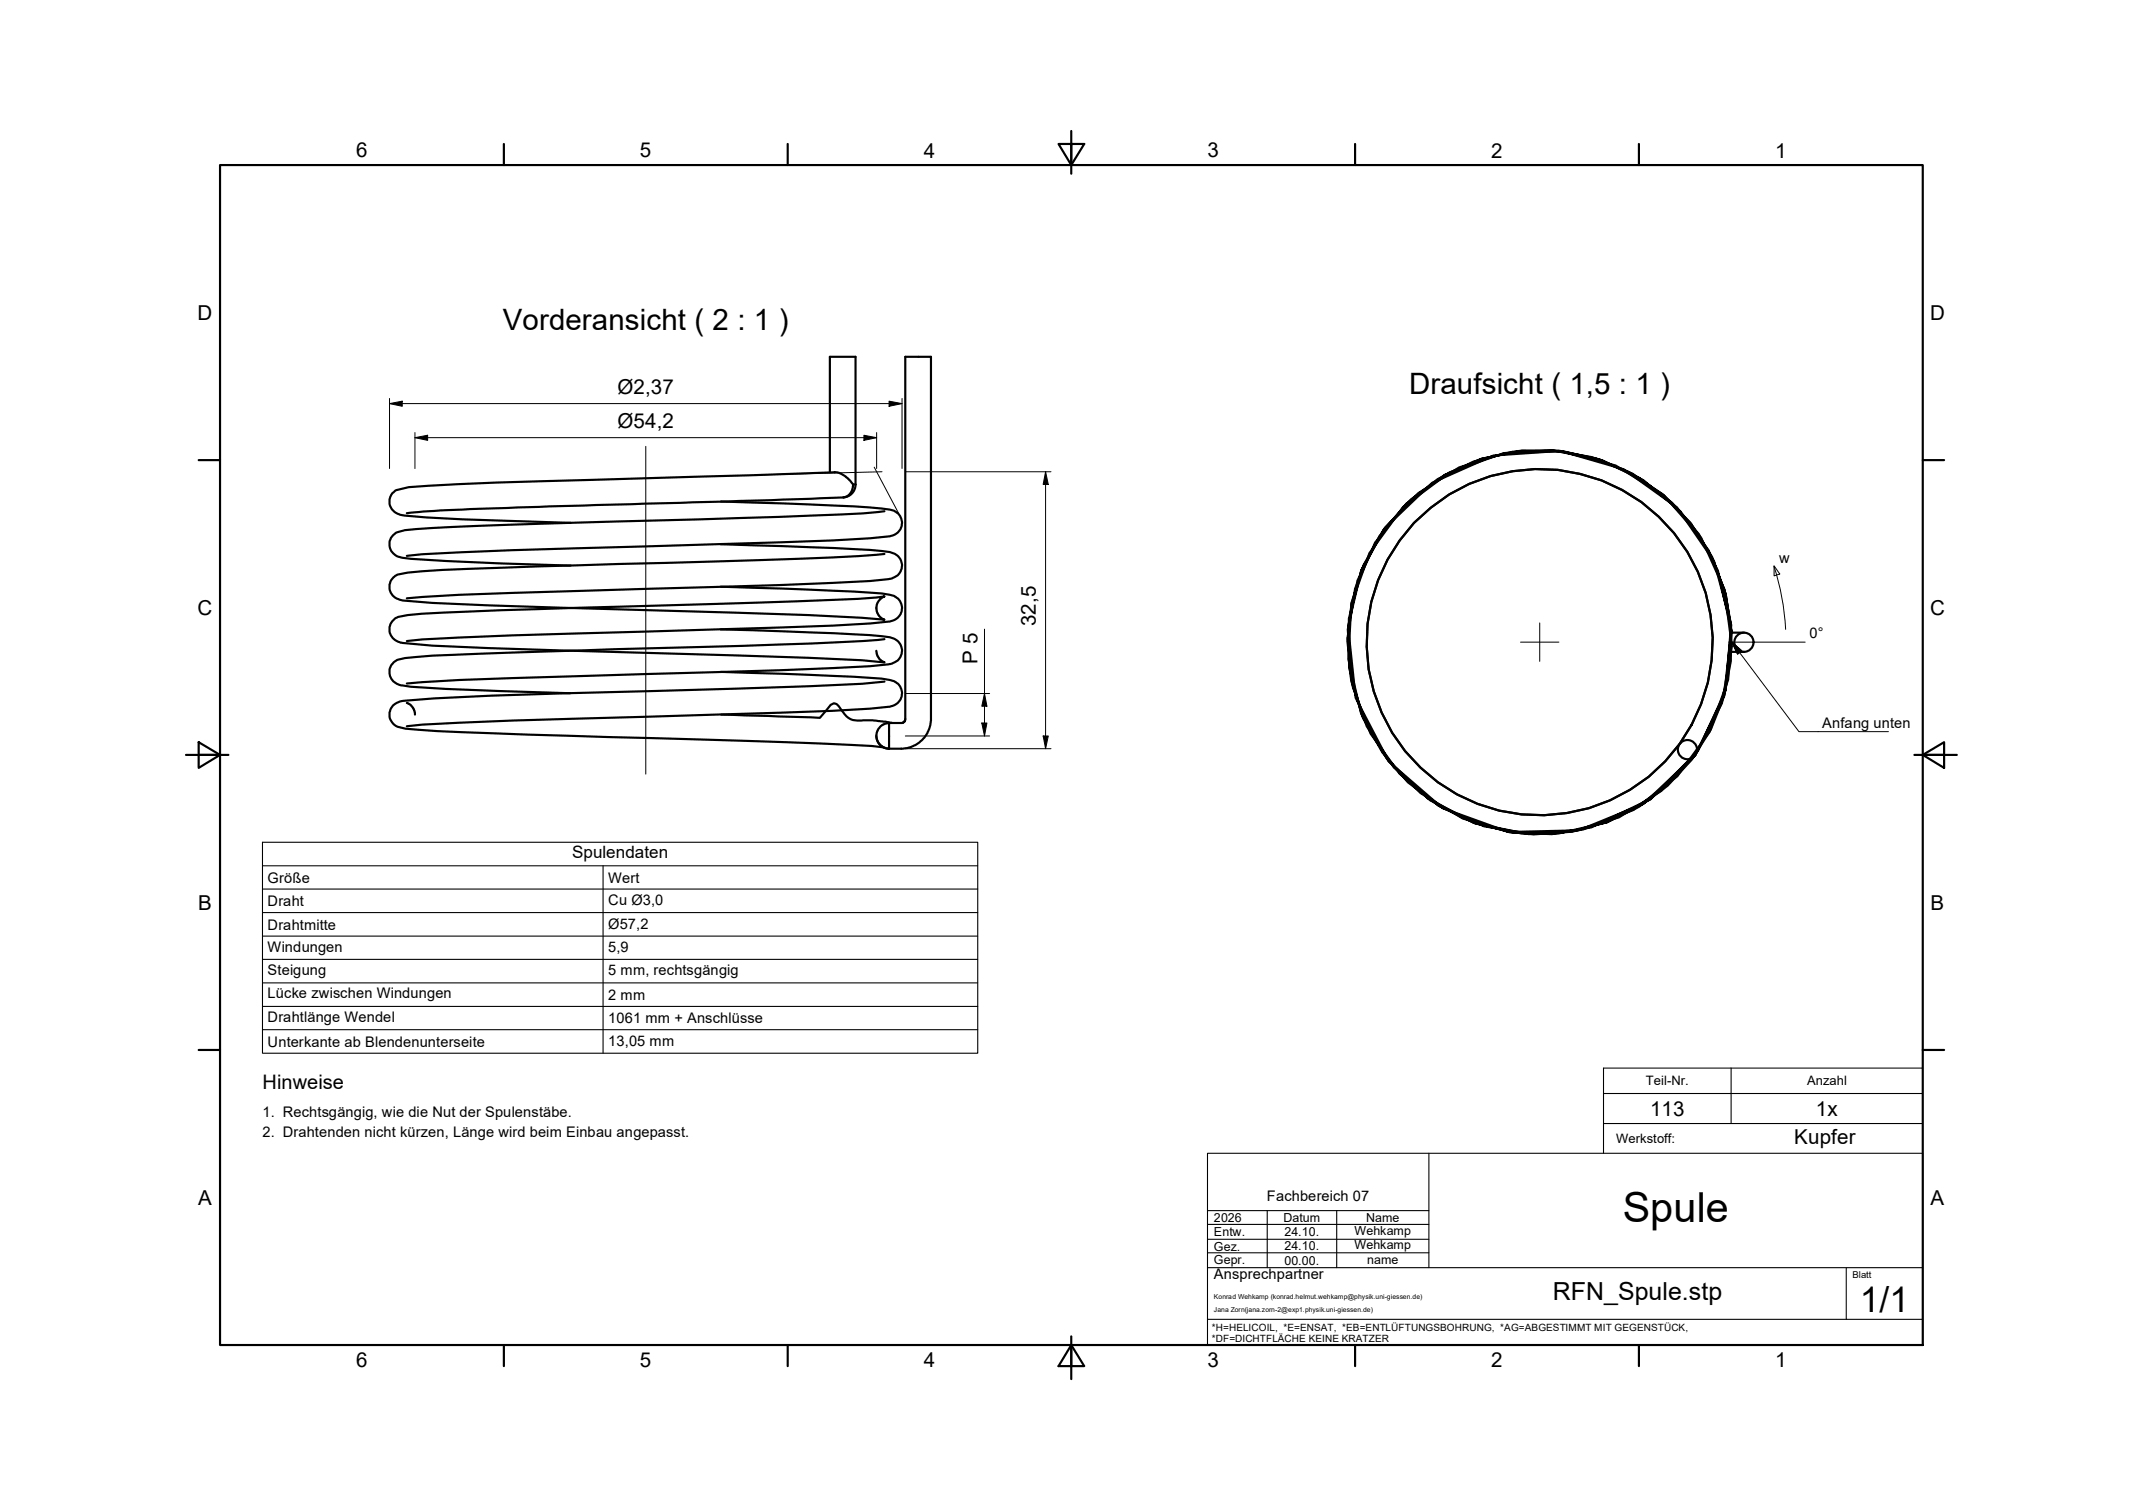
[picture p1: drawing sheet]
<svg xmlns="http://www.w3.org/2000/svg" width="503mm" height="355mm" viewBox="0 0 503 355" stroke-linecap="round" stroke-linejoin="round" font-family="sans-serif">
<!-- layer: BEMASSUNG -->
<path d="M91.5 94.8l3-.6v1.2zM208.9 94.2l3 .6-3 .6zM97.5 102.8l3-.6v1.2zM202.9 102.2l3 .6-3 .6zM245.6 110.8l.7 2.9h-1.3zM406.8 150.8l2.3 2-.9 .8zM230.6 169.8h1.2l-.5 3zM231.3 162.8l.5 3h-1.2zM245 172.8h1.3l-.7 3z" fill="#000"/>
<g fill="none" stroke="#000" stroke-width=".23">
<path d="M91.5 94.8l3-.6v1.2zM91.5 94.8h120.4M91.5 93.6v16.4M208.9 94.2l3 .6-3 .6zM211.9 93.6v16.4M97.5 102.8l3-.6v1.2zM97.5 102.8h108.4M97.5 101.6v8.4M202.9 102.2l3 .6-3 .6zM205.4 109.7l5.7 10.8M205.9 101.6v8.4M207.2 110.8l-30 .7"/>
<path d="M212.7 110.8h34.2M245.6 110.8l.7 2.9h-1.3zM245.6 110.8v65M416.7 132.9a57.9 57.9 0 0 1 2.8 14.9M416.8 132.9l1.3 1.9-1.3 .4zM231.3 147.7v25.1M406.8 150.8l1.4 2.8 .9-.8-2.3-2 15.8 21h21M406.8 150.8l2.3 2-.9 .8zM212.7 172.8h19.8M212.7 162.8h19.8M212.7 175.8h34.2M230.6 169.8h1.2l-.5 3z"/>
<path d="M231.3 162.8l.5 3h-1.2zM245 172.8h1.3l-.7 3z"/>
</g>
<!-- layer: MITTELLINIE -->
<path d="M151.7 104.8v77M357.2 150.8h9M361.7 146.3v9M406.1 150.8h18" fill="none" stroke="#000" stroke-width=".23"/>
<!-- layer: RAHMEN -->
<g fill="none" stroke="#000" stroke-width=".51">
<path d="M51.7 38.8h400v277h-400zM118.4 33.8v5M185 33.8v5M248.7 33.8h6l-3 5zM251.7 30.8v10M318.3 33.8v5M385 33.8v5M46.7 108h5M451.7 108h5M43.7 177.2h10M46.7 174.3l5 2.9-5 3.1zM449.7 177.2h10"/>
<path d="M451.7 177.2l5-2.9v6zM46.7 246.5h5M451.7 246.5h5M118.4 315.8v5M185 315.8v5M251.7 315.8l3 5h-6zM251.7 313.8v10M318.3 315.8v5M385 315.8v5"/>
</g>
<!-- layer: SCHRIFTFELD -->
<g fill="none" stroke="#000" stroke-width=".25">
<path d="M61.7 197.8h168v49.5h-168zM61.7 208.7h168M61.7 214.3h168M61.7 219.8h168M61.7 203.3h168M141.7 203.3v44M61.7 236.3h168M61.7 230.8h168M61.7 225.3h168M61.7 241.8h168M376.7 256.8h75M406.7 250.8v13"/>
<path d="M451.7 250.8h-75v20M283.7 270.8h168v45h-168zM335.7 270.8v26.8M376.7 263.8h75M283.7 297.6h168M283.7 294.2h52M283.7 291h52M283.7 287.5h52M283.7 284.2h52M297.7 284.2v13.4M314 284.2v13.4M433.7 297.6v12.2"/>
<path d="M283.7 309.8h168"/>
</g>
<!-- layer: SICHTKANTE -->
<g fill="none" stroke="#000" stroke-width=".51">
<path d="M169.4 117.8l26.5 .9a87 87 0 0 1 14.1 1.2 3.1 3.1 0 0 1 1.8 3.5 3.1 3.1 0 0 1-3 2.5l-4.4 .5a2228 2228 0 0 1-69 2.3 617.4 617.4 0 0 0-39.8 1.8M194.9 110.9v-27.1h6.1v29.9M200.4 113.7h.6M201 113.8a3 3 0 0 1-2.9 3M95.6 120.5a684.4 684.4 0 0 1 41.6-1.8l61-1.9 1.1-.4 .7-.8 .3-.8a2.03 2.03 0 0 0-1.1-2.4l-1.5-1.1-1.5-.5-19.7 .8-37.3 1.1a887.9 887.9 0 0 0-43.2 1.7l-2.9 .7a3.1 3.1 0 0 0-1.6 3.2 3.1 3.1 0 0 0 2.5 2.6l6.2 .6 8.5 .4 25.3 .9M169.3 127.8l26.5 .9a119.4 119.4 0 0 1 13.2 .9l.9 .3a3.1 3.1 0 0 1 2 3.4 3.1 3.1 0 0 1-2.9 2.6l-4.6 .5a1604.6 1604.6 0 0 1-52.6 1.9 1787.1 1787.1 0 0 0-52.6 1.9l-3.6 .3M169.3 137.8l26.5 .9a119.4 119.4 0 0 1 13.2 1l1 .2a3.1 3.1 0 0 1 1.8 3.5 3.1 3.1 0 0 1-3 2.5l-4.4 .5a2228.2 2228.2 0 0 1-69 2.3 617.4 617.4 0 0 0-39.8 1.8M207.8 120a436 436 0 0 1-33.7 1.6l-9.6 .3a2181.7 2181.7 0 0 0-66.8 2.3 14.9 14.9 0 0 0-4.6 .9 3.2 3.2 0 0 0-1.5 3.4 3.2 3.2 0 0 0 2.9 2.5 526.5 526.5 0 0 0 39.5 1.8M207.8 130.1a630.4 630.4 0 0 1-40.2 1.7 2387.2 2387.2 0 0 0-68.5 2.3l-3.3 .4-2.3 .4a3.1 3.1 0 0 0-2 3.4 3.1 3.1 0 0 0 2.9 2.6l7.1 .7 30.9 1.1a2949.9 2949.9 0 0 1 70.1 2.4l5.3 .4-.7-.3-.8-.8-.4-.9v-1a3 3 0 0 1 1.9-2.5l-1.9 .3a2941.2 2941.2 0 0 1-79.6 2.7l-27.2 1.1-3.3 .3-2.3 .5a3.2 3.2 0 0 0-2 3.4 3.2 3.2 0 0 0 3.1 2.7l6.9 .6 13.2 .6 75.3 2.3 12.5 .5 5.3 .5-1.2-.8-.6-1-.1-.9M169.3 147.8l26.5 .9a119.4 119.4 0 0 1 13.2 .9l1 .3a3.1 3.1 0 0 1 1.9 3.4 3.1 3.1 0 0 1-2.9 2.6l-4.6 .5a1604.7 1604.7 0 0 1-52.6 1.9 1787.1 1787.1 0 0 0-52.6 1.9l-3.6 .3M169.3 157.8l26.5 .9a119.4 119.4 0 0 1 13.2 1l.9 .2a3.1 3.1 0 0 1 1.9 3.5 3.1 3.1 0 0 1-3 2.5l-4.4 .5a2228.1 2228.1 0 0 1-69 2.3 617.4 617.4 0 0 0-39.8 1.8M207.8 150.1a893.7 893.7 0 0 1-53.2 2.1l-42.1 1.3a180 180 0 0 0-17.4 1l-1.6 .4a3.1 3.1 0 0 0-2 3.4 3.1 3.1 0 0 0 3 2.6l2 .3 8.2 .6 29.3 1"/>
<path d="M406.8 153.1h2.9M409.7 148.5h-2.9l-1.4-9-3.2-8.7-4.9-7.7-6.3-6.7-7.5-5.2-8.5-3.5-9-1.9-9.1 .1-9 1.9-8.4 3.7-9.1 6.8-7.4 9.1-4.7 10.8-1.8 11.6 1.3 11.6 4.1 10.8 6.9 9.5 9.1 7.4 10.7 4.9 11.6 1.9 9.1-.6 8.1-2.2 7.6-3.7 6.7-4.9 5.7-6.2 4.5-7 3.1-7.8 1.6-8.3 .1-8.4-1.6-8.2-3.7-9.4-6.7-9.2-8.7-7.3-10.2-4.8-11.1-2.2-11.2 .7-10.7 3.3-9.6 6.1-7.9 8.2-5.5 9.9-3.1 13.2 1.8 16.8 7.8 14.9 12.6 11 15.5 5.5 16.4-.3 15.3-6.3 12.1-11.4 6.8-13.9 1.7-15.4-3.2-14.1-4.4-8.5-6.3-7.3-7.7-5.9-8.7-4.1-9.3-2.2-9.6-.1-9.5 1.9-8.7 3.9-7.8 5.6-6.5 7.2-4.7 8.3-2.8 8.8-1 9.2 .9 9.2 2.8 8.8 4.5 8 6 7 7.4 5.6 8.2 4 9 2.2 9.3 .4 9.2-1.6 13.9-6.7 11.1-11.2 6.6-14.3 1.3-15.5-4-14.8-8.7-12.7-12.6-8.9-14.9-4.3-15.7 1.1-14.4 6.4-11 10.6-5.6 9.9-2.9 11.3v11.7l3.1 11.1 5.7 10 8 8.2 9.9 6 11 3.2 11.7 .3 11.3-2.6 10.1-5.4 10.4-10.3M95.6 165.1l.9 .4 .4 .5 .5 1 .1 .8M169.4 167.8l23.2 .8 2.5-3.1 .8-.4a3.7 3.7 0 0 1 2.1 2.1 4.3 4.3 0 0 0 4.8 1.9l2.9 .1 3.8 .6M205.9 172.8a3 3 0 0 0 3 3M207.8 160l-5.2 .5-12.4 .6-74.9 2.2-13.3 .7-7.2 .5a3.2 3.2 0 0 0-3.1 2.2 3.2 3.2 0 0 0 1.1 3.6l.6 .3 1.8 .5a662.8 662.8 0 0 0 38 1.6l51.5 1.6a344.6 344.6 0 0 1 22.8 1.2M208.9 169.8l-1.1 .1-.9 .6-.7 .8-.3 1.2v.9l.7 1.4 1 .7 1.3 .3M208.9 169.8h3.1l.5-.4 .2-.3v-85.3h6v85a7 7 0 0 1-7 7h-2.8M208.9 169.8v6M398.3 177.2l6.2-12.1 2.3-13.4-1.7-13.3-5.5-12.1-8.8-10-11.3-7-12.8-3.4-13.4 .5-12.7 4.5-11 8.1-7.9 10.9-4.3 11.9-.7 13 3 12.7 6.4 11.1 9.3 8.9 11.3 5.9 12.5 2.5 12.7-1.1 11.9-4.7 10.2-7.8 7.6-10.5 4.4-12.2 .8-10.8-1.4-9.3-3.3-8.8-5-8-6.6-6.7-7.8-5.2-8.7-3.5-9.3-1.6-9.4 .4-9.1 2.3-8.4 4.1-7.5 5.8-6.3 7.6-5.1 10.4-2.3 11.5 .8 11.7 3.7 11 6.3 9.7 8.6 7.7 10.2 5.3 11.3 2.5 11.6-.4 11.2-3.4 10-6.2 7.9-8.4"/>
<circle cx="361.7" cy="150.8" r="40.6"/>
<circle cx="361.7" cy="150.8" r="40.7"/>
<circle cx="409.7" cy="150.8" r="2.25"/>
<circle cx="396.4" cy="176" r="2.25"/>
</g>
<g fill="#000">
<circle cx="95.6" cy="115" r=".25"/>
<circle cx="95.6" cy="135" r=".25"/>
<circle cx="95.6" cy="125.1" r=".25"/>
<circle cx="207.8" cy="125.5" r=".25"/>
<circle cx="95.6" cy="145.1" r=".25"/>
<circle cx="95.6" cy="155" r=".25"/>
</g>
<!-- layer: BEMASSUNG -->
<path d="M406.8 150.8l2.3 2-.9 .8z" fill="none" stroke="#000" stroke-width=".25"/>
<text font-size="9.7" x="381.2" y="286.9">Spule</text>
<text font-size="8.3" x="436.9" y="308">1/1</text>
<g font-size="6.9">
<text x="118.1" y="77.6">Vorderansicht ( 2 : 1 )</text>
<text x="331" y="92.6">Draufsicht ( 1,5 : 1 )</text>
</g>
<text font-size="5.8" x="364.8" y="305.3">RFN_Spule.stp</text>
<g font-size="4.8">
<text x="83.6" y="37">6</text>
<text x="150.3" y="37">5</text>
<text x="217" y="37">4</text>
<text x="283.7" y="37">3</text>
<text x="350.3" y="37">2</text>
<text x="417" y="37">1</text>
<text x="46.4" y="75.1">D</text>
<text x="453.4" y="75.1">D</text>
<text x="145" y="92.5">Ø2,37</text>
<text x="145" y="100.5">Ø54,2</text>
<text x="46.4" y="144.4">C</text>
<text x="243.3" y="147" transform="rotate(-90 243.3 147)">32,5</text>
<text x="453.4" y="144.4">C</text>
<text x="229.6" y="155.9" transform="rotate(-90 229.6 155.9)">P 5</text>
<text x="46.5" y="213.6">B</text>
<text x="453.5" y="213.6">B</text>
<text x="387.6" y="262">113</text>
<text x="426.6" y="262">1x</text>
<text x="421.4" y="268.6">Kupfer</text>
<text x="46.5" y="282.9">A</text>
<text x="453.5" y="282.9">A</text>
<text x="83.6" y="321">6</text>
<text x="150.3" y="321">5</text>
<text x="217" y="321">4</text>
<text x="283.7" y="321">3</text>
<text x="350.3" y="321">2</text>
<text x="417" y="321">1</text>
</g>
<text font-size="4.7" x="61.7" y="255.8">Hinweise</text>
<text font-size="4" x="134.4" y="201.6">Spulendaten</text>
<g font-size="3.4">
<text x="418" y="132.1">w</text>
<text x="425.1" y="149.8">0°</text>
<text x="428.1" y="171">Anfang unten</text>
<text x="62.9" y="207.3">Größe</text>
<text x="142.9" y="207.3">Wert</text>
<text x="62.9" y="212.7">Draht</text>
<text x="142.9" y="212.6">Cu Ø3,0</text>
<text x="62.9" y="218.3">Drahtmitte</text>
<text x="142.9" y="218.1">Ø57,2</text>
<text x="62.9" y="223.4">Windungen</text>
<text x="142.9" y="223.5">5,9</text>
<text x="62.9" y="228.9">Steigung</text>
<text x="142.9" y="228.9">5 mm, rechtsgängig</text>
<text x="62.9" y="234.4">Lücke zwischen Windungen</text>
<text x="62.9" y="239.9">Drahtlänge Wendel</text>
<text x="142.9" y="234.8">2 mm</text>
<text x="62.9" y="245.8">Unterkante ab Blendenunterseite</text>
<text x="142.9" y="240.2">1061 mm + Anschlüsse</text>
<text x="142.9" y="245.5">13,05 mm</text>
<text x="61.7" y="262.3">1. Rechtsgängig, wie die Nut der Spulenstäbe.</text>
<text x="61.7" y="267">2. Drahtenden nicht kürzen, Länge wird beim Einbau angepasst.</text>
<text x="297.6" y="282">Fachbereich 07</text>
<text x="285.2" y="300.4">Ansprechpartner</text>
</g>
<g font-size="3">
<text x="386.7" y="254.8">Teil-Nr.</text>
<text x="424.5" y="254.8">Anzahl</text>
<text x="379.7" y="268.4">Werkstoff:</text>
</g>
<g font-size="2.9">
<text x="285.2" y="286.9">2026</text>
<text x="301.5" y="286.9">Datum</text>
<text x="320.9" y="286.9">Name</text>
<text x="285.2" y="293.6">Gez.</text>
<text x="285.2" y="290.3">Entw.</text>
<text x="301.8" y="293.6">24.10.</text>
<text x="301.8" y="290.3">24.10.</text>
<text x="318.2" y="293.3">Wehkamp</text>
<text x="318.2" y="290">Wehkamp</text>
<text x="285.2" y="296.7">Gepr.</text>
<text x="301.8" y="296.9">00.00.</text>
<text x="321.2" y="296.7">name</text>
</g>
<g font-size="2.3">
<text x="284.7" y="312.4">*H=HELICOIL, *E=ENSAT, *EB=ENTLÜFTUNGSBOHRUNG, *AG=ABGESTIMMT MIT GEGENSTÜCK,</text>
<text x="284.7" y="315.2">*DF=DICHTFLÄCHE KEINE KRATZER</text>
</g>
<text font-size="2.2" x="435.2" y="300.2">Blatt</text>
<g font-size="1.6">
<text x="285.2" y="305">Konrad Wehkamp (konrad.helmut.wehkamp@physik.uni-giessen.de)</text>
<text x="285.2" y="308">Jana Zorn(jana.zorn-2@exp1.physik.uni-giessen.de)</text>
</g>
</svg>
